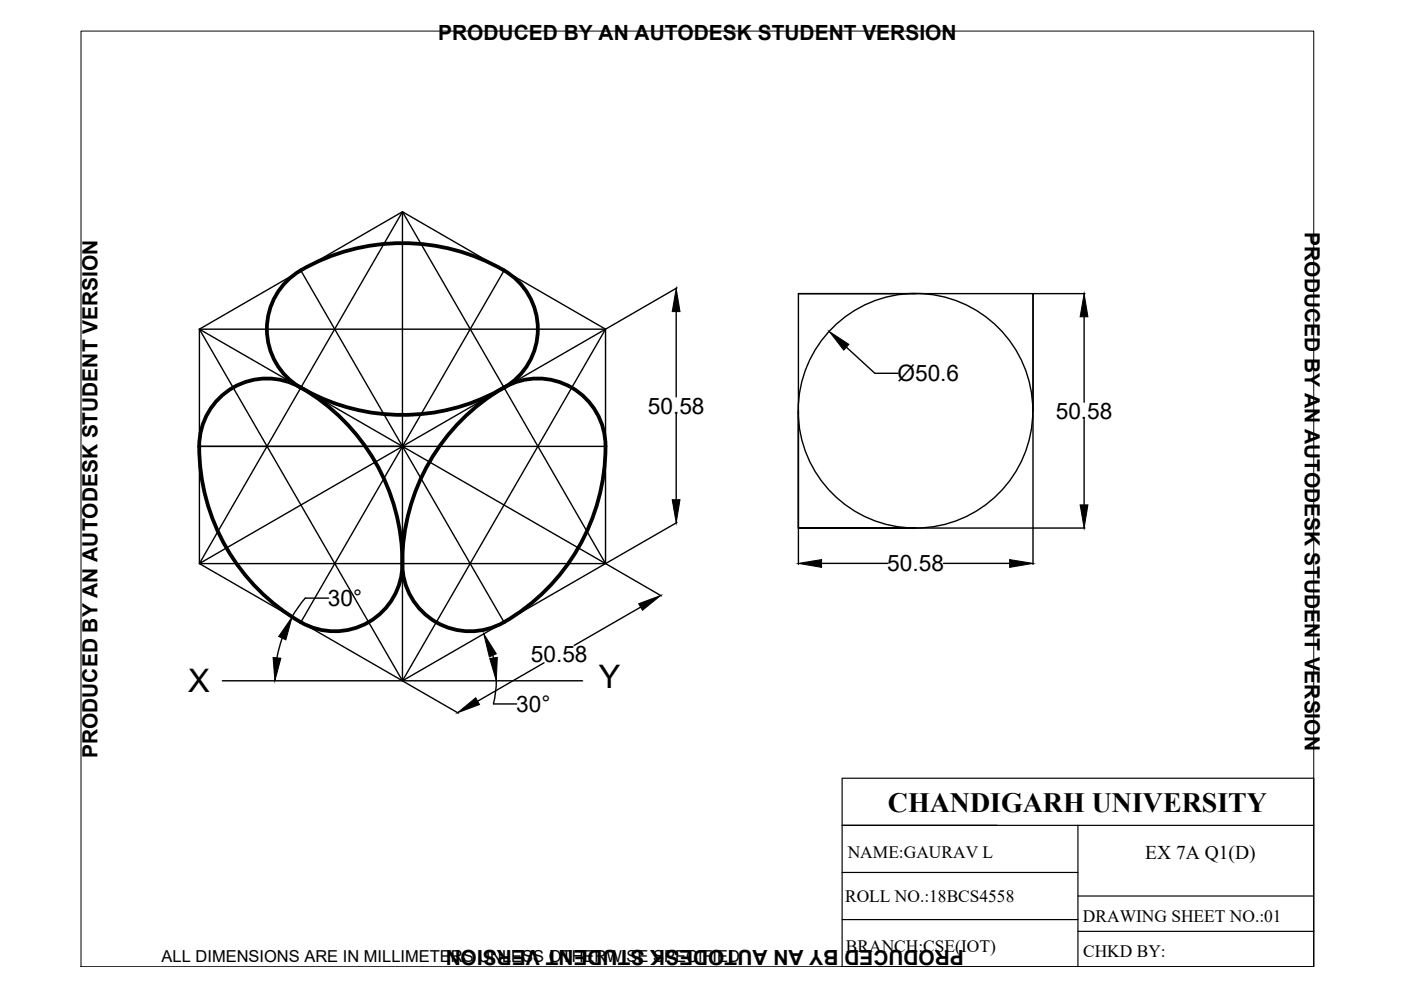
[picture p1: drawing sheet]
<svg xmlns="http://www.w3.org/2000/svg" width="297mm" height="210mm" viewBox="0 0 297 210" stroke-linecap="round" stroke-linejoin="round" font-family="sans-serif">
<!-- layer: thick continuous -->
<g fill="none" stroke="#000" stroke-width=".3">
<path d="M63.8 57.3l21.5 37.3 21.6-37.3M85.3 44.9v49.7M42.3 69.8v49.7l43 24.8 43.1-24.8v-49.7M42.3 69.8l43 24.8v49.7M42.3 69.8l43-24.9 43.1 24.9M42.3 69.8h86.1M42.3 69.8l43 74.5M128.4 69.8l-43.1 24.8M128.4 69.8l-43.1 74.5M143.4 66.1v18M143.5 61l-15 8.8M169.3 62.3h49.7v24.8"/>
<path d="M179.4 73.6l6.1 5.5h4.9M194.1 62.3h-24.8v49.7v-24.9M219 62.3v49.7h-49.7h24.8M219.1 62.3h10.9M229.9 67.2v18.1M85.3 94.6l-43 24.9 43-74.6 43.1 74.6h-86.1M85.3 94.6h-43h43l-21.5 37.3M85.3 94.6l43.1 24.9M128.4 94.6h-43.1l21.6 37.3M143.4 87.8v18.1M229.9 89v18M128.5 119.5l11.7 6.9"/>
<path d="M143.5 110.8l-15 8.7M169.3 112v7.7M174.2 119.5h14M200.1 119.5h14M219 112v7.7M219.1 112h10.9M59.8 135.3l-1.1 4.1M64.7 126.8l-1.7 2.2-1.1 1.8M64.8 126.8h4.9M104.5 138.9l.1 .5M135.8 128.7l-14.1 8.1M47.1 144.3h76.4"/>
<path d="M85.4 144.4l11.8 6.8M104.6 149.3h4.9M105.2 144.3l-.2 2.8-.4 2.1M115.3 140.5l-14 8.2"/>
<circle cx="194.1" cy="87.1" r="24.9"/>
</g>
<g fill="#000" stroke="#000" stroke-width=".21">
<path d="M143.4 61.2l.8 4.9h-1.7zM175.8 70.3l4.2 2.7-1.1 1.2zM229.9 62.3l.8 4.9h-1.7zM142.5 105.9h1.7l-.8 5zM169.3 119.5l4.9-.9v1.7zM214.1 118.6l4.9 .9-4.9 .8zM229 107h1.7l-.8 5zM61.9 130.8l-1.3 4.9-1.5-.8zM57.9 139.4l1.6 .2-1.2 4.7zM102.6 134.4l2.6 4.2-1.5 .7zM103.8 139.6l1.6-.2-.2 4.9zM135.4 128l4.7-1.7-3.9 3.1z"/>
<path d="M97 151.1l3.9-3.2 .8 1.5z"/>
</g>
<path d="M63.8 57.3a14.3 14.3 0 0 0 0 24.9 42.9 42.9 0 0 0 44.1-.7 14.4 14.4 0 0 0-1.1-24.2M63.8 57.3a43.1 43.1 0 0 1 43 0M46.4 84.5a14.6 14.6 0 0 1 19.3-1.2 42.9 42.9 0 0 1 19.6 37.4 14.5 14.5 0 0 1-23.4 10.1 42.9 42.9 0 0 1-19.6-37.5 14.4 14.4 0 0 1 4.1-8.8zM98.2 88.7a37.6 37.6 0 0 1 10.9-7.6 14.5 14.5 0 0 1 19.2 15.7 42.9 42.9 0 0 1-22.6 35.7 14.5 14.5 0 0 1-20.4-15.2 43.1 43.1 0 0 1 12.9-28.6z" fill="none" stroke="#000" stroke-width=".8"/>
<path d="M17.2 6.6h261.3v198.4h-261.3z" fill="none" stroke="#000" stroke-width=".21"/>
<!-- layer: 0 -->
<path d="M178.5 165h100v40h-100zM178.5 175h100M228.5 175v30M178.5 195h50M178.5 185h50M228.5 190h50M228.5 197.5h50" fill="none" stroke="#000" stroke-width=".25"/>
<g font-size="6.9">
<text x="39.9" y="146.8">X</text>
<text x="126.9" y="146">Y</text>
</g>
<text font-size="5.9" x="188.2" y="172.2">CHANDIGARH UNIVERSITY</text>
<g font-size="4.8">
<text x="190.3" y="80.8">Ø50.6</text>
<text x="137.4" y="87.7">50.58</text>
<text x="223.8" y="88.8">50.58</text>
<text x="188.1" y="121.1">50.58</text>
<text x="69.5" y="128.5">30°</text>
<text x="112.6" y="140.4">50.58</text>
<text x="109.5" y="150.9">30°</text>
</g>
<g font-size="4.4">
<text x="92.9" y="8.5">PRODUCED BY AN AUTODESK STUDENT VERSION</text>
<text x="276.6" y="49.3" transform="rotate(90 276.6 49.3)">PRODUCED BY AN AUTODESK STUDENT VERSION</text>
<text x="20.6" y="160.7" transform="rotate(-90 20.6 160.7)">PRODUCED BY AN AUTODESK STUDENT VERSION</text>
<text x="204.4" y="201.5" transform="rotate(180 204.4 201.5)">PRODUCED BY AN AUTODESK STUDENT VERSION</text>
</g>
<text font-size="4.1" x="242.8" y="182.1">EX 7A Q1(D)</text>
<g font-size="3.7">
<text x="179.7" y="182">NAME:GAURAV L</text>
<text x="179.2" y="191.2">ROLL NO.:18BCS4558</text>
<text x="229.6" y="195.4">DRAWING SHEET NO.:01</text>
<text x="179.4" y="201.9">BRANCH:CSE(IOT)</text>
<text x="229.6" y="202.8">CHKD BY:</text>
</g>
<text font-size="3.5" x="34.3" y="203.9">ALL DIMENSIONS ARE IN MILLIMETERS UNLESS OTHERWISE SPECIFIED</text>
</svg>
